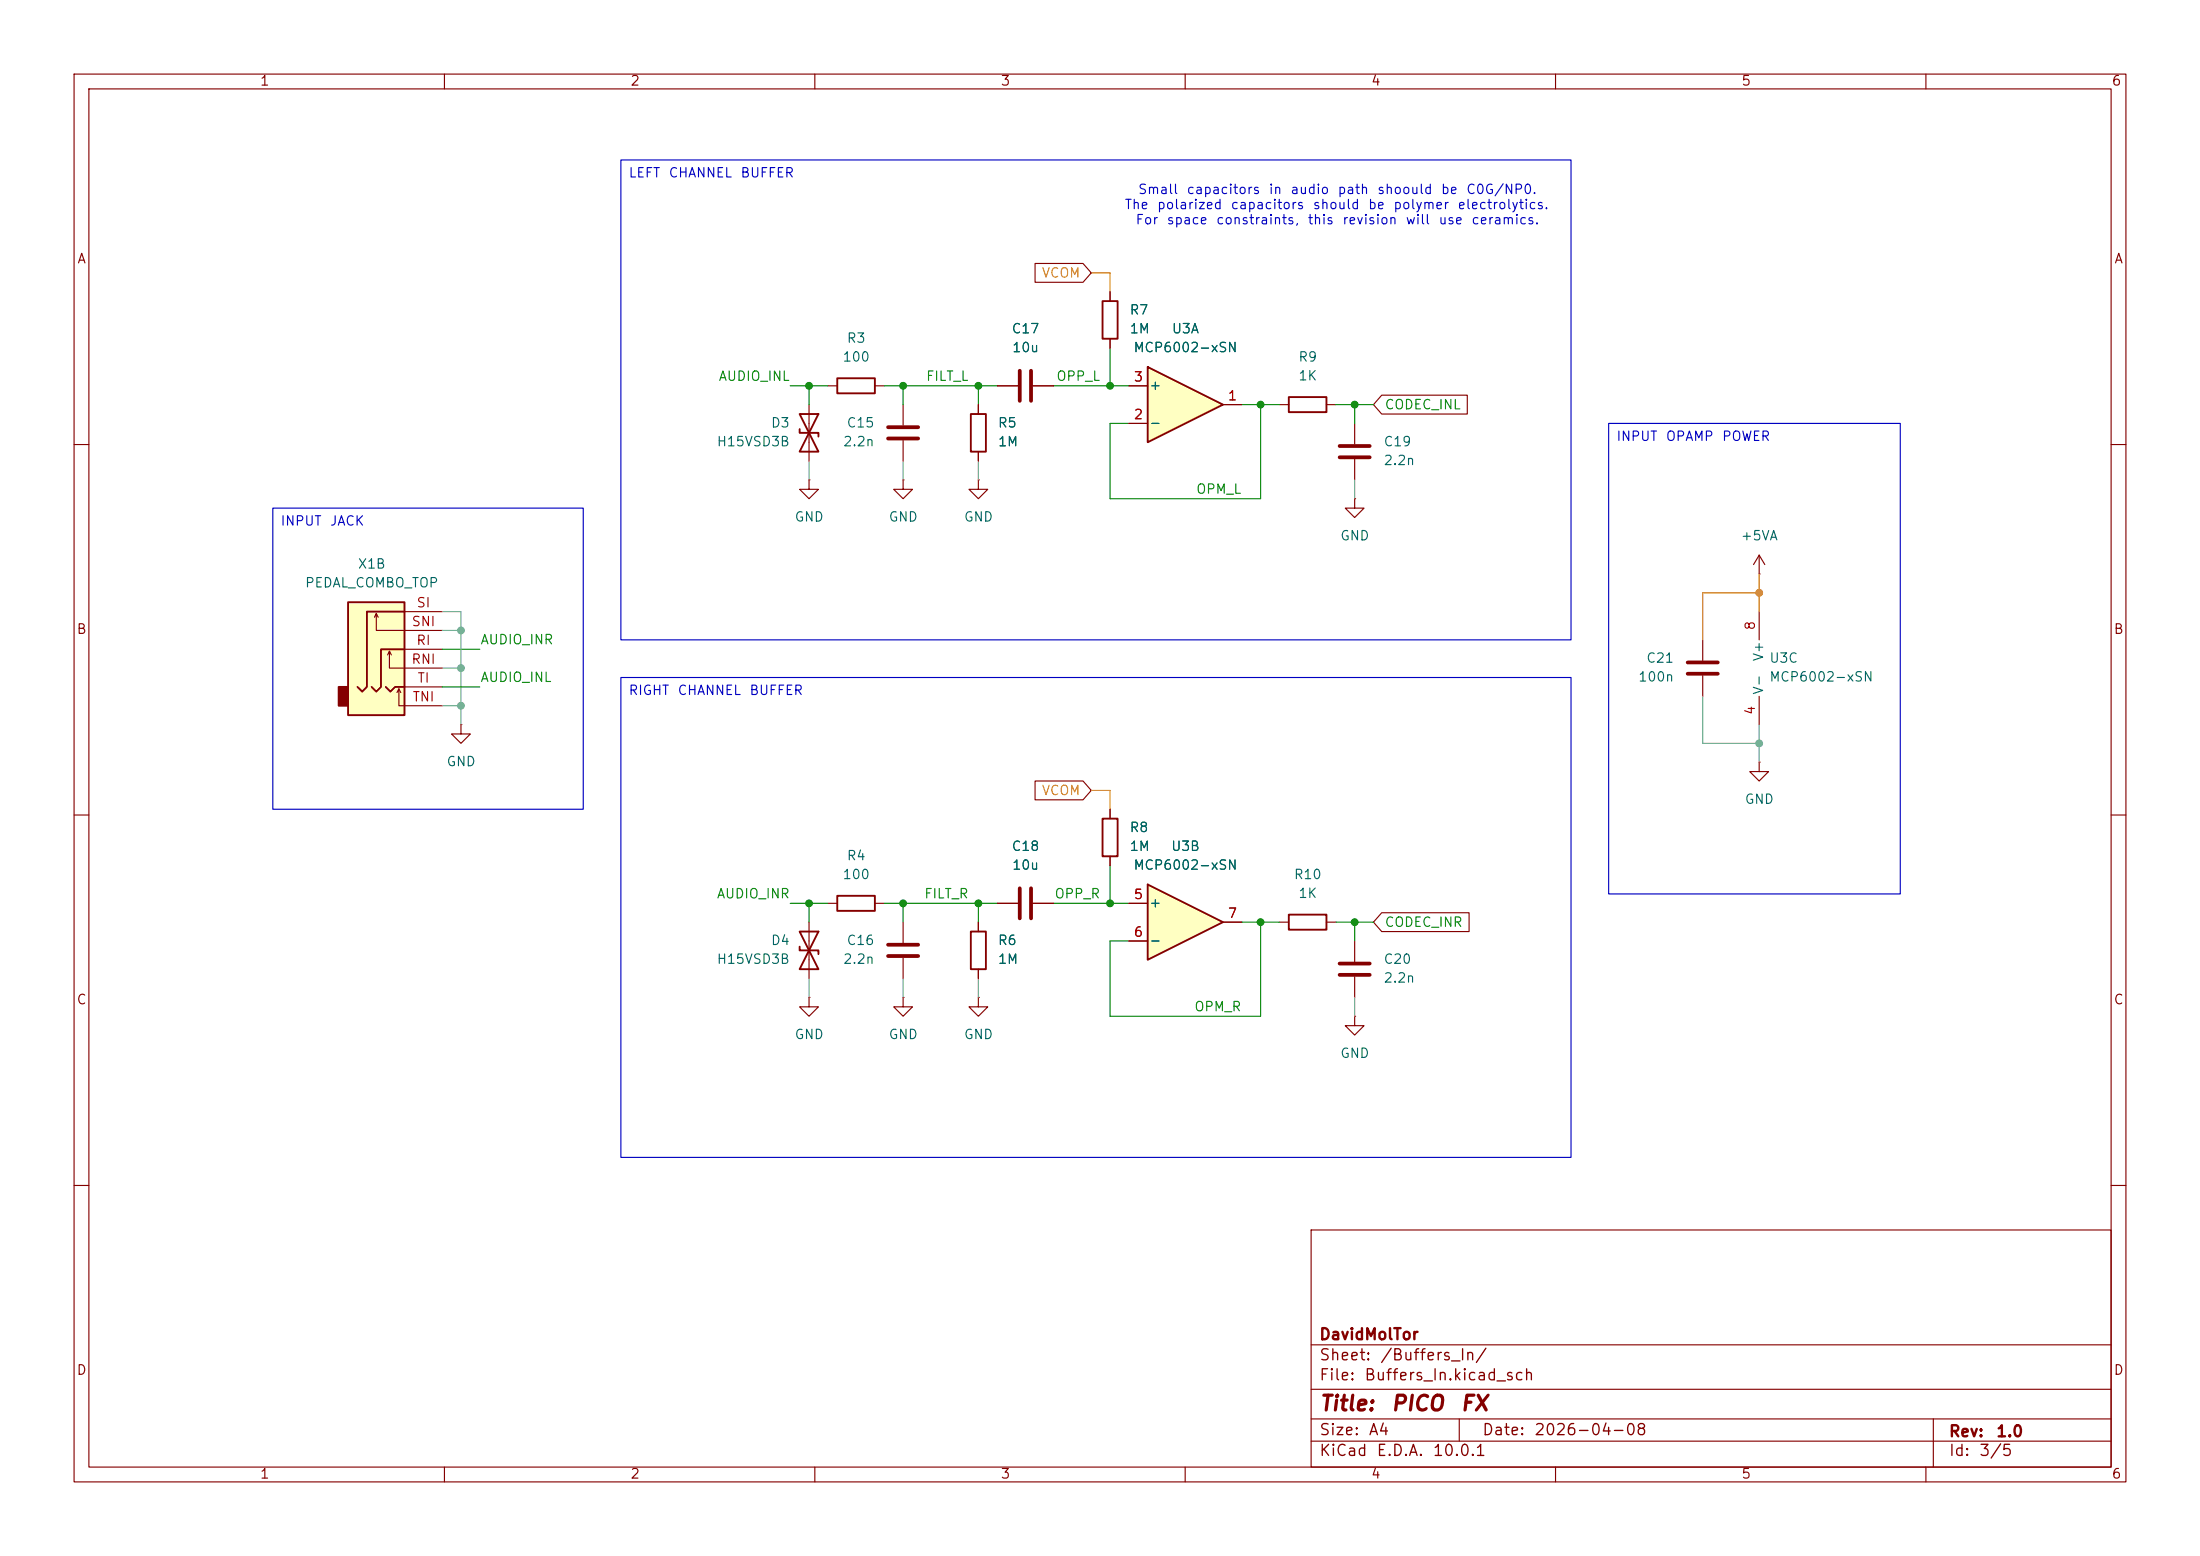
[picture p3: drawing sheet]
<svg xmlns="http://www.w3.org/2000/svg" width="297mm" height="210mm" viewBox="0 0 297 210" stroke-linecap="round" stroke-linejoin="round" font-family="sans-serif">
<g fill="none" stroke="#840000" stroke-width=".15">
<path d="M10 10h277v190h-277zM12 12h273v186h-273zM60 10v2M110 10v2M160 10v2M210 10v2M260 10v2M149.9 39.4v1.2M149.9 45.7v1.3M10 60h2M285 60h2M10 110h2"/>
<path d="M149.9 109.2v1.3M149.9 115.6v1.2M285 110h2M10 160h2M177 166h108v32h-108zM285 160h2M60 198v2M110 198v2M160 198v2M177 194.5h108M177 191.5h108M177 187.5h108"/>
<path d="M177 181.5h108M197 191.5v3M210 198v2M260 198v2M261 191.5v6.5"/>
</g>
<path d="M148.8 40.6h2.1v5.1h-2.1zM148.8 110.5h2.1v5.1h-2.1z" fill="none" stroke="#840000" stroke-width=".25"/>
<path d="M154.9 119.4l10.2 5.1-10.2 5z" fill="#ffffc2"/>
<path d="M154.9 119.4l10.2 5.1-10.2 5z" fill="none" stroke="#840000" stroke-width=".25"/>
<path d="M152.4 121.9h2.5M152.4 127h2.5M165.1 124.5h2.5" fill="none" stroke="#840000" stroke-width=".15"/>
<path d="M47 81.3h7.6v15.2h-7.6z" fill="#ffffc2"/>
<path d="M45.7 92.7h1.3v2.6h-1.3z" fill="#840000" stroke="#840000" stroke-width=".25"/>
<path d="M107.9 55.9l2.6 5.1h-2.6l2.6-5.1zM107.9 57.9v.5h2.6v.5M174 53.6h5.1v2h-5.1zM47 81.3h7.6v15.2h-7.6zM52.1 92.7l.6 .6 .6-.6h1.3M54.6 87.6h-3.2v5.1l-.6 .6-.6-.6M54.6 82.6h-5.1v10.1l-.6 .6-.6-.6M113 120.9h5.1v2h-5.1zM131.1 125.7h2v5.1h-2z" fill="none" stroke="#840000" stroke-width=".25"/>
<g fill="none" stroke="#840000" stroke-width=".15">
<path d="M109.2 54.6v7.6M172.7 54.6h1.3M179.1 54.6h1.2M182.9 57.2v2.7M109.2 64.8v1.2h1.3l-1.3 1.3-1.3-1.3h1.3M109.2 64.8h.1M182.9 67.3v1.3h1.2l-1.2 1.3-1.3-1.3h1.3M182.9 67.3h.1M182.9 62v2.8M50.5 83.3l.3-.5v2.3h8.9M50.8 82.8l.3 .5M52.3 88.4l.3-.5v2.3h7.1"/>
<path d="M52.6 87.9l.2 .5M53.6 93.5l.2-.5v2.3h5.9M53.8 93l.3 .5M54.6 87.6h5.1M54.6 82.6h5.1M54.6 92.7h5.1M111.8 121.9h1.2M118.1 121.9h1.3M132.1 134.6v1.3h1.2l-1.2 1.3-1.3-1.3h1.3M132.1 134.6h.1M132.1 124.5v1.2M132.1 130.8v1.3"/>
<path d="M134.6 121.9h2.8M139.4 121.9h2.8M182.9 137.2v1.2h1.2l-1.2 1.3-1.3-1.3h1.3M182.9 137.2h.1"/>
</g>
<path d="M180.8 60.2h4.1M180.8 61.7h4.1M137.7 119.9v4.1M139.2 119.9v4.1" fill="none" stroke="#840000" stroke-width=".51"/>
<path d="M154.9 49.5l10.2 5.1-10.2 5.1z" fill="#ffffc2"/>
<path d="M113 51.1h5.1v2h-5.1zM131.1 55.9h2v5.1h-2zM154.9 49.5l10.2 5.1-10.2 5.1zM107.9 125.7l2.6 5.1h-2.6l2.6-5.1zM107.9 127.8v.5h2.6v.5M174 123.4h5.1v2.1h-5.1z" fill="none" stroke="#840000" stroke-width=".25"/>
<g fill="none" stroke="#840000" stroke-width=".15">
<path d="M139.7 35.6h6.5l1.1 1.2-1.1 1.3h-6.5zM149.9 39.4v1.2M111.8 52.1h1.2M118.1 52.1h1.3M121.9 54.6v2.8M121.9 59.4v2.8M132.1 54.6v1.3M134.6 52.1h2.8M139.4 52.1h2.8M149.9 45.7v1.3M152.4 57.2h2.5M152.4 52.1h2.5"/>
<path d="M165.1 54.6h2.5M186.5 53.3h11.6v2.6h-11.6l-1.1-1.3zM121.9 64.8v1.2h1.3l-1.3 1.3-1.3-1.3h1.3M121.9 64.8h.1M132.1 64.8v1.2h1.2l-1.2 1.3-1.3-1.3h1.3M132.1 64.8h.1M132.1 61v1.2M237.5 77.5h.1M237.5 74.9l-.8 1.3M237.5 74.9l.8 1.3M237.5 74.9v2.6M62.2 97.8v1.3h1.3l-1.3 1.2-1.2-1.2h1.2"/>
<path d="M62.2 97.8h.1M229.9 86.4v2.8M229.9 91.2v2.8M237.5 82.6v3.8M237.5 94v3.8M139.7 105.4h6.5l1.1 1.3-1.1 1.3h-6.5zM149.9 109.2v1.3M149.9 115.6v1.2M237.5 102.9v1.2h1.3l-1.3 1.3-1.3-1.3h1.3M237.5 102.9h.1M109.2 134.6v1.3h1.3l-1.3 1.3-1.3-1.3h1.3M109.2 134.6h.1"/>
<path d="M109.2 124.5v7.6M121.9 134.6v1.3h1.3l-1.3 1.3-1.3-1.3h1.3M121.9 134.6h.1M121.9 124.5v2.8M121.9 129.3v2.8M132.1 124.5v1.2M132.1 130.8v1.3M134.6 121.9h2.8M139.4 121.9h2.8M152.4 121.9h2.5M152.4 127h2.5M165.1 124.5h2.5"/>
<path d="M172.7 124.5h1.3M179.1 124.5h1.2M182.9 127v2.8M182.9 131.8v2.8M186.5 123.2h11.8v2.5h-11.8l-1.1-1.2z"/>
</g>
<path d="M119.9 59.2h4.1M119.9 57.7h4.1M137.7 50v4.1M139.2 50v4.1M227.8 89.4h4.1M227.8 90.9h4.1M119.9 129h4.1M119.9 127.5h4.1M180.8 130h4.1M180.8 131.6h4.1" fill="none" stroke="#840000" stroke-width=".51"/>
<g fill="none" stroke="#008400" stroke-width=".15">
<path d="M106.7 52.1h5.1M109.2 52.1v2.5M119.4 52.1h15.2M121.9 52.1v2.5M132.1 52.1v2.5M142.2 52.1h10.2M149.9 47v5.1M167.6 54.6h5.1M170.2 54.6v12.7h-20.3v-10.1h2.5M180.3 54.6h5.1M182.9 54.6v2.6M59.7 87.6h5.1"/>
<path d="M59.7 92.7h5.1M149.9 116.8v5.1M106.7 121.9h5.1M109.2 121.9v2.6M119.4 121.9h15.2M121.9 121.9v2.6M132.1 121.9v2.6M142.2 121.9h10.2M167.6 124.5h5.1M170.2 124.5v12.7h-20.3v-10.2h2.5M180.3 124.5h5.1M182.9 124.5v2.5"/>
</g>
<path d="M147.3 36.8h2.6v2.6M237.5 77.5v5.1M237.5 80h-7.6v6.4M147.3 106.7h2.6v2.5" fill="none" stroke="#dd8500" stroke-width=".15"/>
<g fill="none" stroke="#848484" stroke-width=".15">
<path d="M109.2 62.2v2.6M121.9 62.2v2.6M132.1 62.2v2.6M182.9 64.8v2.5M59.7 82.6h2.5v15.2M59.7 90.2h2.5M59.7 85.1h2.5M59.7 95.3h2.5M229.9 94v6.3h7.6M237.5 97.8v5.1M109.2 132.1v2.5M121.9 132.1v2.5"/>
<path d="M132.1 132.1v2.5M182.9 134.6v2.6"/>
</g>
<path d="M83.8 21.6h128.3v64.8h-128.3zM217.2 57.2h39.3v63.5h-39.3zM36.8 68.6h41.9v40.6h-41.9zM83.8 91.4h128.3v64.8h-128.3z" fill="none" stroke="#0000c2" stroke-width=".15"/>
<g fill="#008400" stroke="#008400" stroke-width=".14">
<circle cx="132.1" cy="52.1" r=".46"/>
<circle cx="149.9" cy="52.1" r=".46"/>
<circle cx="182.9" cy="54.6" r=".46"/>
<circle cx="121.9" cy="52.1" r=".46"/>
<circle cx="170.2" cy="54.6" r=".46"/>
<circle cx="109.2" cy="121.9" r=".46"/>
<circle cx="170.2" cy="124.5" r=".46"/>
<circle cx="121.9" cy="121.9" r=".46"/>
<circle cx="149.9" cy="121.9" r=".46"/>
<circle cx="132.1" cy="121.9" r=".46"/>
<circle cx="182.9" cy="124.5" r=".46"/>
<circle cx="109.2" cy="52.1" r=".46"/>
</g>
<circle cx="237.5" cy="80" r=".46" fill="#dd8500" stroke="#dd8500" stroke-width=".14"/>
<g fill="#848484" stroke="#848484" stroke-width=".14">
<circle cx="237.5" cy="100.3" r=".46"/>
<circle cx="62.2" cy="85.1" r=".46"/>
<circle cx="62.2" cy="90.2" r=".46"/>
<circle cx="62.2" cy="95.3" r=".46"/>
</g>
<g font-size="2" fill="#840000">
<text x="178" y="190.9">Title:</text>
<text x="187.7" y="190.9">PICO</text>
<text x="197" y="190.9">FX</text>
</g>
<g font-size="1.5" fill="#840000">
<text x="178" y="184">Sheet:</text>
<text x="178" y="181.2">DavidMolTor</text>
<text x="186.2" y="184">/Buffers_In/</text>
<text x="178" y="186.7">File:</text>
<text x="184.1" y="186.7">Buffers_In.kicad_sch</text>
<text x="178" y="196.9">KiCad</text>
<text x="178" y="194.1">Size:</text>
<text x="184.7" y="194.1">A4</text>
<text x="185.7" y="196.9">E.D.A.</text>
<text x="193.3" y="196.9">10.0.1</text>
<text x="200" y="194.1">Date:</text>
<text x="207" y="194.1">2026-04-08</text>
<text x="263" y="194.3">Rev:</text>
<text x="263" y="196.9">Id:</text>
<text x="267.1" y="196.9">3/5</text>
<text x="269.4" y="194.3">1.0</text>
</g>
<g font-size="1.3" fill="#840000">
<text x="35" y="11.9">1</text>
<text x="85" y="11.9">2</text>
<text x="135" y="11.9">3</text>
<text x="185" y="11.9">4</text>
<text x="235" y="11.9">5</text>
<text x="285" y="11.9">6</text>
<text x="10.3" y="35.9">A</text>
<text x="285.3" y="35.9">A</text>
<text x="10.3" y="85.9">B</text>
<text x="285.3" y="85.9">B</text>
<text x="10.3" y="135.9">C</text>
<text x="285.3" y="135.9">C</text>
<text x="10.3" y="185.9">D</text>
<text x="285.3" y="185.9">D</text>
<text x="35" y="199.9">1</text>
<text x="85" y="199.9">2</text>
<text x="135" y="199.9">3</text>
<text x="185" y="199.9">4</text>
<text x="235" y="199.9">5</text>
<text x="285" y="199.9">6</text>
</g>
<g font-size="1.3" fill="#0000c2">
<text x="84.8" y="24.3">LEFT</text>
<text x="90.2" y="24.3">CHANNEL</text>
<text x="99.9" y="24.3">BUFFER</text>
<text x="151.7" y="28.6">The</text>
<text x="153.5" y="26.5">Small</text>
<text x="156.1" y="28.6">polarized</text>
<text x="160.1" y="26.5">capacitors</text>
<text x="166" y="28.6">capacitors</text>
<text x="171.2" y="26.5">in</text>
<text x="174.1" y="26.5">audio</text>
<text x="177.1" y="28.6">should</text>
<text x="180.5" y="26.5">path</text>
<text x="184.6" y="28.6">be</text>
<text x="185.8" y="26.5">shoould</text>
<text x="188" y="28.6">polymer</text>
<text x="194.4" y="26.5">be</text>
<text x="196.7" y="28.6">electrolytics.</text>
<text x="197.8" y="26.5">C0G/NP0.</text>
<text x="153.2" y="30.6">For</text>
<text x="157.4" y="30.6">space</text>
<text x="164.1" y="30.6">constraints,</text>
<text x="176.4" y="30.6">this</text>
<text x="181.1" y="30.6">revision</text>
<text x="189.7" y="30.6">will</text>
<text x="194.1" y="30.6">use</text>
<text x="198.5" y="30.6">ceramics.</text>
<text x="218.1" y="59.8">INPUT</text>
<text x="224.8" y="59.8">OPAMP</text>
<text x="232.4" y="59.8">POWER</text>
<text x="37.8" y="71.3">INPUT</text>
<text x="44.5" y="71.3">JACK</text>
<text x="84.8" y="94.1">RIGHT</text>
<text x="91.4" y="94.1">CHANNEL</text>
<text x="101.1" y="94.1">BUFFER</text>
</g>
<g font-size="1.3" fill="#dd8500">
<text x="140.5" y="37.8">VCOM</text>
<text x="140.5" y="107.6">VCOM</text>
</g>
<g font-size="1.3" fill="#006464">
<text x="114.2" y="46.6">R3</text>
<text x="136.5" y="45.3">C17</text>
<text x="136.5" y="47.9">10u</text>
<text x="152.4" y="42.8">R7</text>
<text x="152.4" y="45.3">1M</text>
<text x="152.9" y="47.9">MCP6002-xSN</text>
<text x="158.1" y="45.3">U3A</text>
<text x="113.7" y="49.1">100</text>
<text x="155.1" y="52.9">+</text>
<text x="175.2" y="49.1">R9</text>
<text x="175.2" y="51.7">1K</text>
<text x="104" y="58">D3</text>
<text x="114.2" y="58">C15</text>
<text x="134.6" y="58">R5</text>
<text x="155.1" y="58">-</text>
<text x="96.7" y="60.6">H15VSD3B</text>
<text x="113.7" y="60.6">2.2n</text>
<text x="134.6" y="60.6">1M</text>
<text x="186.7" y="60.6">C19</text>
<text x="186.7" y="63.1">2.2n</text>
<text x="107.2" y="70.7">GND</text>
<text x="119.9" y="70.7">GND</text>
<text x="130" y="70.7">GND</text>
<text x="48.2" y="77.1">X1B</text>
<text x="180.8" y="73.3">GND</text>
<text x="234.9" y="73.3">+5VA</text>
<text x="41.1" y="79.6">PEDAL_COMBO_TOP</text>
<text x="222.2" y="89.8">C21</text>
<text x="238.4" y="89.4" transform="rotate(-90 238.4 89.4)">V+</text>
<text x="238.8" y="89.8">U3C</text>
<text x="221.1" y="92.3">100n</text>
<text x="238.4" y="93.9" transform="rotate(-90 238.4 93.9)">V-</text>
<text x="238.8" y="92.3">MCP6002-xSN</text>
<text x="60.2" y="103.7">GND</text>
<text x="152.4" y="112.6">R8</text>
<text x="235.5" y="108.8">GND</text>
<text x="113.7" y="119">100</text>
<text x="114.2" y="116.4">R4</text>
<text x="136.5" y="115.2">C18</text>
<text x="136.5" y="117.7">10u</text>
<text x="152.4" y="115.2">1M</text>
<text x="152.9" y="117.7">MCP6002-xSN</text>
<text x="158" y="115.2">U3B</text>
<text x="174.6" y="119">R10</text>
<text x="155.1" y="122.8">+</text>
<text x="175.2" y="121.5">1K</text>
<text x="96.7" y="130.4">H15VSD3B</text>
<text x="104" y="127.9">D4</text>
<text x="113.7" y="130.4">2.2n</text>
<text x="114.2" y="127.9">C16</text>
<text x="134.6" y="127.9">R6</text>
<text x="134.6" y="130.4">1M</text>
<text x="155.1" y="127.9">-</text>
<text x="186.7" y="130.4">C20</text>
<text x="186.7" y="132.9">2.2n</text>
<text x="107.2" y="140.6">GND</text>
<text x="119.9" y="140.6">GND</text>
<text x="130" y="140.6">GND</text>
<text x="180.8" y="143.1">GND</text>
</g>
<g font-size="1.3" fill="#008400">
<text x="96.9" y="51.7">AUDIO_INL</text>
<text x="124.9" y="51.7">FILT_L</text>
<text x="142.5" y="51.7">OPP_L</text>
<text x="186.8" y="55.6">CODEC_INL</text>
<text x="161.4" y="67">OPM_L</text>
<text x="64.8" y="87.3">AUDIO_INR</text>
<text x="64.8" y="92.4">AUDIO_INL</text>
<text x="96.7" y="121.6">AUDIO_INR</text>
<text x="124.7" y="121.6">FILT_R</text>
<text x="142.3" y="121.6">OPP_R</text>
<text x="186.8" y="125.4">CODEC_INR</text>
<text x="161.1" y="136.8">OPM_R</text>
</g>
<g font-size="1.3" fill="#a90000">
<text x="153" y="51.8">3</text>
<text x="153" y="56.9">2</text>
<text x="165.7" y="54.4">1</text>
<text x="56.1" y="82.3">SI</text>
<text x="55.4" y="89.9">RNI</text>
<text x="55.5" y="84.8">SNI</text>
<text x="56.1" y="87.4">RI</text>
<text x="237.2" y="85.2" transform="rotate(-90 237.2 85.2)">8</text>
<text x="55.6" y="95">TNI</text>
<text x="56.3" y="92.5">TI</text>
<text x="237.2" y="96.6" transform="rotate(-90 237.2 96.6)">4</text>
<text x="153" y="121.7">5</text>
<text x="165.7" y="124.2">7</text>
<text x="153" y="126.7">6</text>
</g>
</svg>
